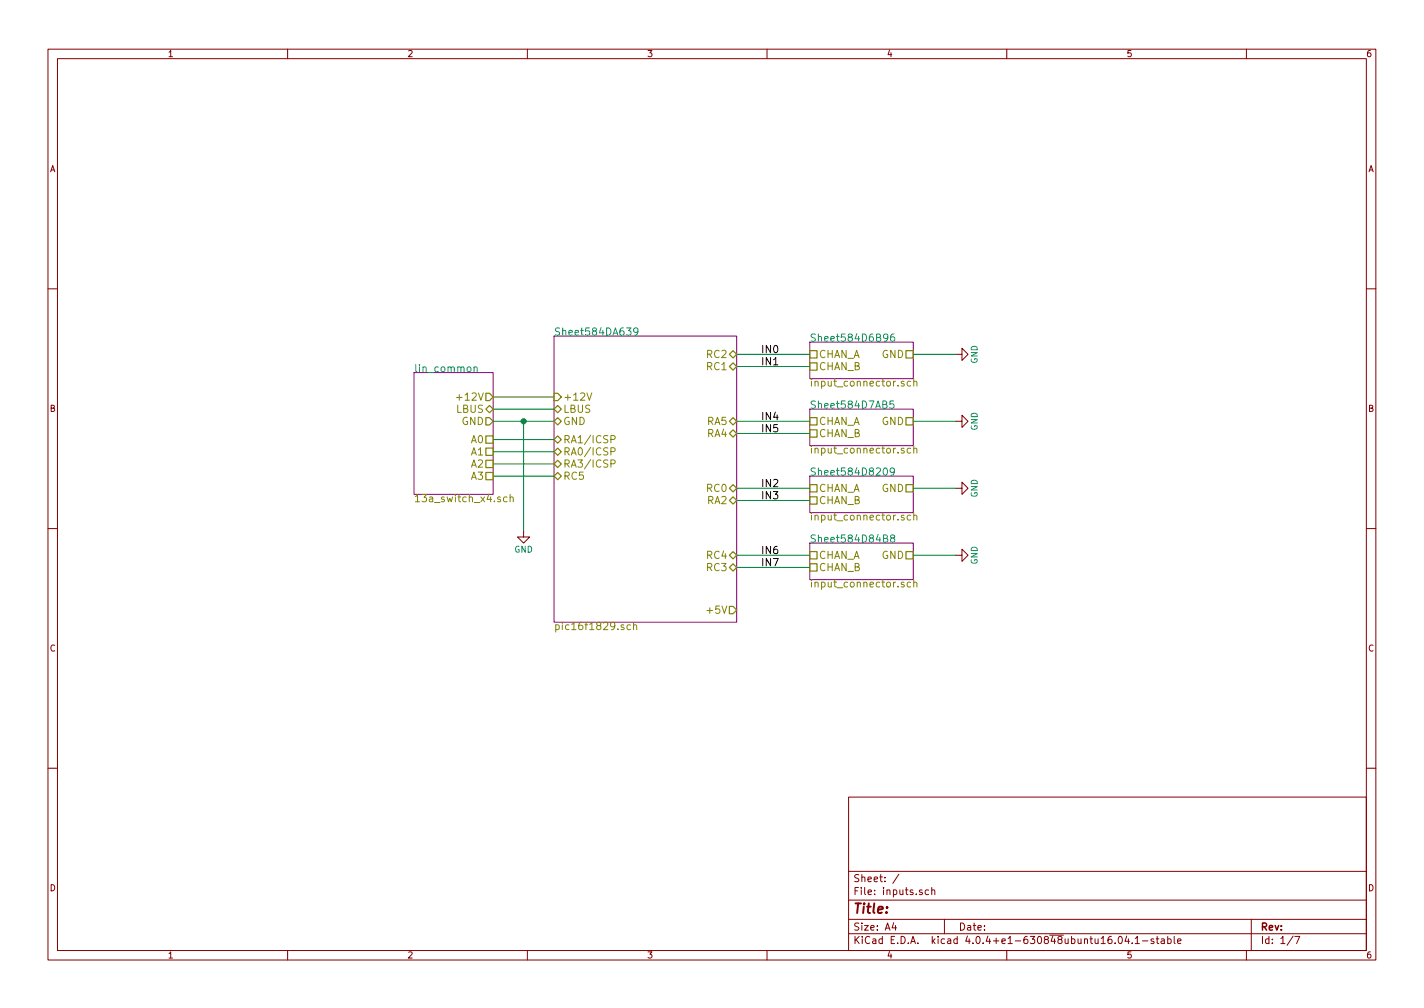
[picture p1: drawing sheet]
EESchema Schematic File Version 2
LIBS:microchip_pic16mcu
LIBS:power
LIBS:device
LIBS:transistors
LIBS:conn
LIBS:linear
LIBS:regul
LIBS:74xx
LIBS:cmos4000
LIBS:adc-dac
LIBS:memory
LIBS:xilinx
LIBS:microcontrollers
LIBS:dsp
LIBS:microchip
LIBS:analog_switches
LIBS:motorola
LIBS:texas
LIBS:intel
LIBS:audio
LIBS:interface
LIBS:digital-audio
LIBS:philips
LIBS:display
LIBS:cypress
LIBS:siliconi
LIBS:opto
LIBS:atmel
LIBS:contrib
LIBS:valves
LIBS:inputs
LIBS:switches
LIBS:rfcom
LIBS:inputs-cache
EELAYER 25 0
EELAYER END
$Descr A4 11693 8268
encoding utf-8
Sheet 1 7
Title ""
Date ""
Rev ""
Comp ""
Comment1 ""
Comment2 ""
Comment3 ""
Comment4 ""
$EndDescr
$Sheet
S 3400 3050 650  1000
U 584CAB5E
F0 "lin_common" 60
F1 "13a_switch_x4.sch" 60
F2 "+12V" O R 4050 3250 60 
F3 "LBUS" B R 4050 3350 60 
F4 "GND" O R 4050 3450 60 
F5 "A0" U R 4050 3600 60 
F6 "A1" U R 4050 3700 60 
F7 "A2" U R 4050 3800 60 
F8 "A3" U R 4050 3900 60 
$EndSheet
Wire Wire Line
	4050 3250 4550 3250
Wire Wire Line
	4050 3450 4550 3450
$Sheet
S 6650 2800 850  300 
U 584D6B97
F0 "Sheet584D6B96" 60
F1 "input_connector.sch" 60
F2 "CHAN_A" U L 6650 2900 60 
F3 "CHAN_B" U L 6650 3000 60 
F4 "GND" U R 7500 2900 60 
$EndSheet
$Comp
L GND #PWR01
U 1 1
P 7850 2900
F 0 "#PWR01" H 7850 2650 50  0001 C CNN
F 1 "GND" H 7850 2750 50  0000 C CNN
F 2 "" H 7850 2900 50  0000 C CNN
F 3 "" H 7850 2900 50  0000 C CNN
	1    7850 2900
	0    -1   -1   0   
$EndComp
Wire Wire Line
	7500 2900 7850 2900
$Sheet
S 6650 3350 850  300 
U 584D7AB6
F0 "Sheet584D7AB5" 60
F1 "input_connector.sch" 60
F2 "CHAN_A" U L 6650 3450 60 
F3 "CHAN_B" U L 6650 3550 60 
F4 "GND" U R 7500 3450 60 
$EndSheet
$Comp
L GND #PWR02
U 1 1
P 7850 3450
F 0 "#PWR02" H 7850 3200 50  0001 C CNN
F 1 "GND" H 7850 3300 50  0000 C CNN
F 2 "" H 7850 3450 50  0000 C CNN
F 3 "" H 7850 3450 50  0000 C CNN
	1    7850 3450
	0    -1   -1   0   
$EndComp
Wire Wire Line
	7500 3450 7850 3450
$Sheet
S 6650 3900 850  300 
U 584D820A
F0 "Sheet584D8209" 60
F1 "input_connector.sch" 60
F2 "CHAN_A" U L 6650 4000 60 
F3 "CHAN_B" U L 6650 4100 60 
F4 "GND" U R 7500 4000 60 
$EndSheet
$Comp
L GND #PWR03
U 1 1
P 7850 4000
F 0 "#PWR03" H 7850 3750 50  0001 C CNN
F 1 "GND" H 7850 3850 50  0000 C CNN
F 2 "" H 7850 4000 50  0000 C CNN
F 3 "" H 7850 4000 50  0000 C CNN
	1    7850 4000
	0    -1   -1   0   
$EndComp
$Sheet
S 6650 4450 850  300 
U 584D84B9
F0 "Sheet584D84B8" 60
F1 "input_connector.sch" 60
F2 "CHAN_A" U L 6650 4550 60 
F3 "CHAN_B" U L 6650 4650 60 
F4 "GND" U R 7500 4550 60 
$EndSheet
Wire Wire Line
	7500 4000 7850 4000
$Comp
L GND #PWR04
U 1 1
P 7850 4550
F 0 "#PWR04" H 7850 4300 50  0001 C CNN
F 1 "GND" H 7850 4400 50  0000 C CNN
F 2 "" H 7850 4550 50  0000 C CNN
F 3 "" H 7850 4550 50  0000 C CNN
	1    7850 4550
	0    -1   -1   0   
$EndComp
Wire Wire Line
	7500 4550 7850 4550
$Sheet
S 4550 2750 1500 2350
U 584DA63A
F0 "Sheet584DA639" 60
F1 "pic16f1829.sch" 60
F2 "RA2" B R 6050 4100 60 
F3 "RA4" B R 6050 3550 60 
F4 "RA5" B R 6050 3450 60 
F5 "RC0" B R 6050 4000 60 
F6 "RC1" B R 6050 3000 60 
F7 "RC2" B R 6050 2900 60 
F8 "RC3" B R 6050 4650 60 
F9 "RC4" B R 6050 4550 60 
F10 "RC5" B L 4550 3900 60 
F11 "RA0/ICSP" B L 4550 3700 60 
F12 "RA1/ICSP" B L 4550 3600 60 
F13 "RA3/ICSP" B L 4550 3800 60 
F14 "LBUS" B L 4550 3350 60 
F15 "+5V" O R 6050 5000 60 
F16 "+12V" I L 4550 3250 60 
F17 "GND" B L 4550 3450 60 
$EndSheet
Wire Wire Line
	4050 3350 4550 3350
Wire Wire Line
	4050 3600 4550 3600
Wire Wire Line
	4550 3700 4050 3700
Wire Wire Line
	4050 3800 4550 3800
Wire Wire Line
	4550 3900 4050 3900
Wire Wire Line
	6650 2900 6050 2900
Wire Wire Line
	6050 3000 6650 3000
Wire Wire Line
	6650 3450 6050 3450
Wire Wire Line
	6050 3550 6650 3550
Wire Wire Line
	6050 4000 6650 4000
Wire Wire Line
	6650 4100 6050 4100
Wire Wire Line
	6050 4550 6650 4550
Wire Wire Line
	6650 4650 6050 4650
$Comp
L GND #PWR05
U 1 1
P 4300 4350
F 0 "#PWR05" H 4300 4100 50  0001 C CNN
F 1 "GND" H 4300 4200 50  0000 C CNN
F 2 "" H 4300 4350 50  0000 C CNN
F 3 "" H 4300 4350 50  0000 C CNN
	1    4300 4350
	1    0    0    -1  
$EndComp
Wire Wire Line
	4300 4350 4300 3450
Connection ~ 4300 3450
Text Label 6250 2900 0    60   ~ 0
IN0
Text Label 6250 3000 0    60   ~ 0
IN1
Text Label 6250 4000 0    60   ~ 0
IN2
Text Label 6250 4100 0    60   ~ 0
IN3
Text Label 6250 3450 0    60   ~ 0
IN4
Text Label 6250 3550 0    60   ~ 0
IN5
Text Label 6250 4550 0    60   ~ 0
IN6
Text Label 6250 4650 0    60   ~ 0
IN7
$EndSCHEMATC
